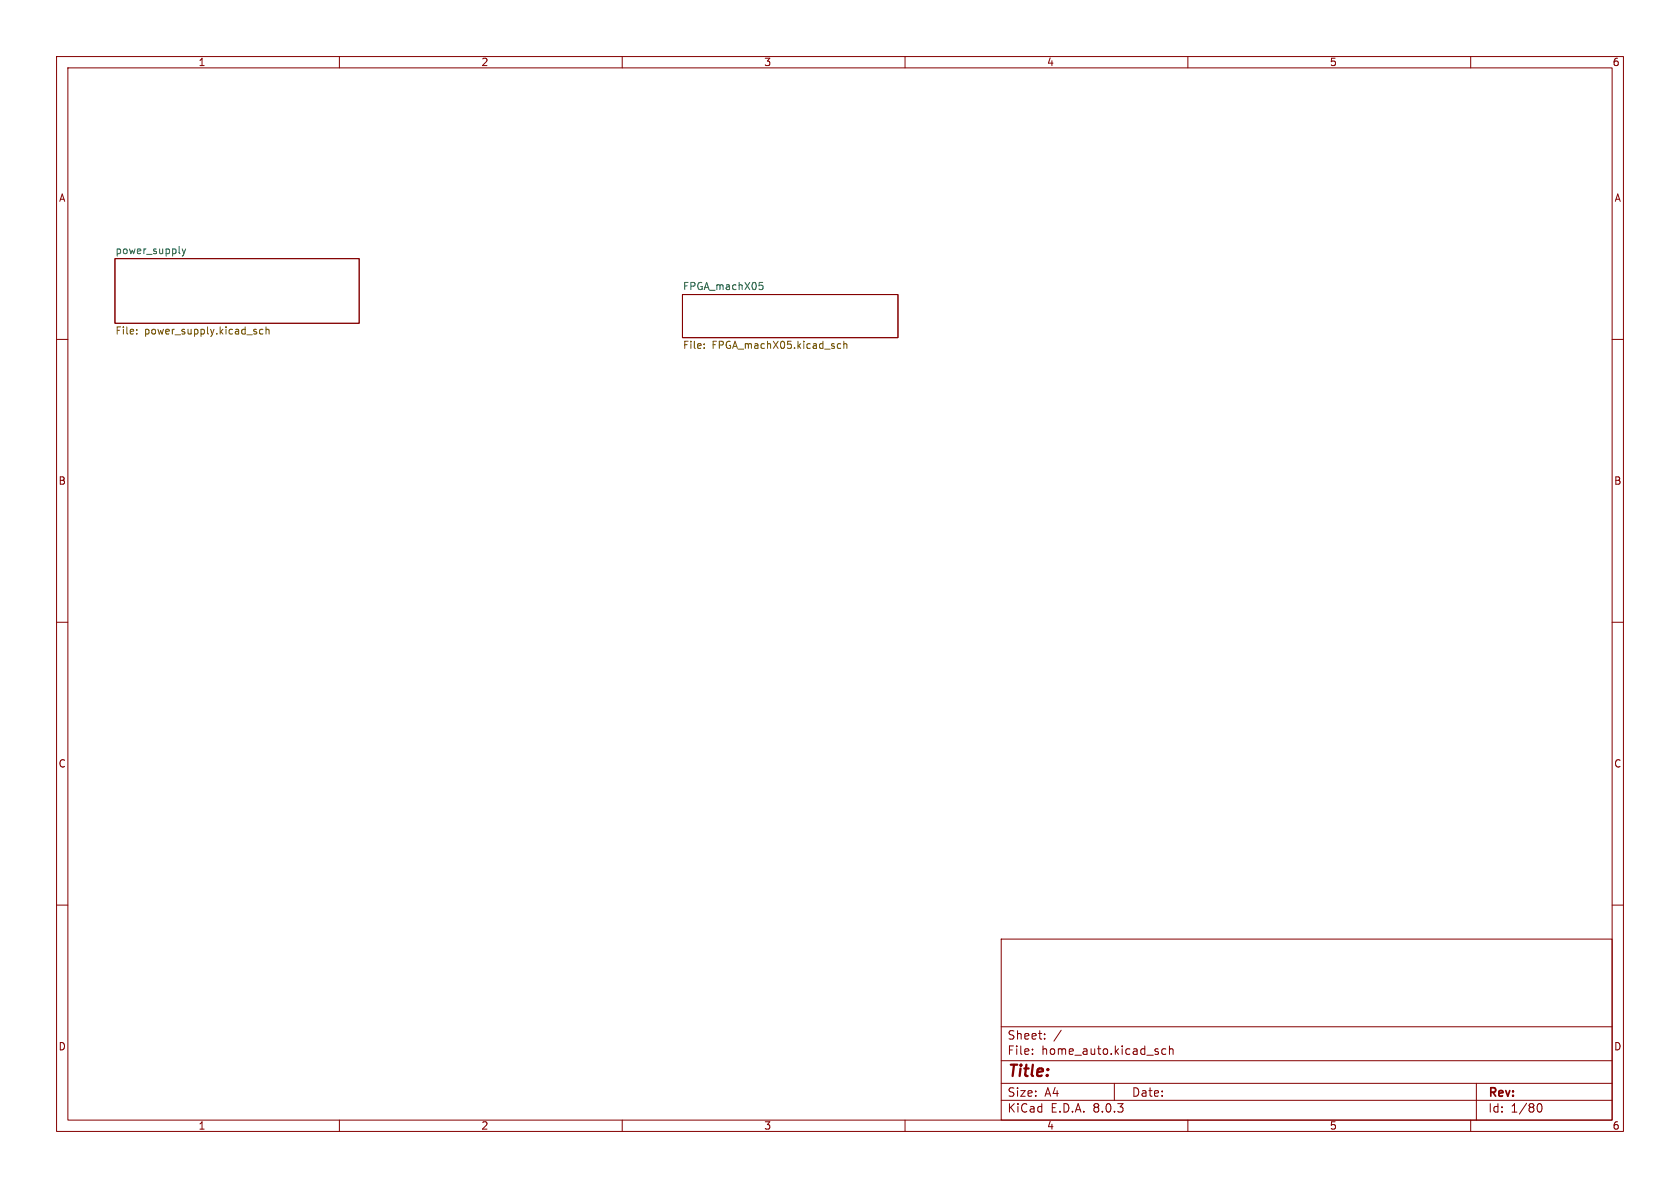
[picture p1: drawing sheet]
<svg xmlns="http://www.w3.org/2000/svg" width="297mm" height="210mm" viewBox="0 0 297 210" stroke-linecap="round" stroke-linejoin="round" font-family="sans-serif">
<g fill="none" stroke="#840000" stroke-width=".18">
<path d="M10 10h277v190h-277zM12 12h273v186h-273zM60 10v2M110 10v2M160 10v2M210 10v2M260 10v2M10 60h2M20.3 45.7h43.2v11.5h-43.2zM120.6 52.1h38.1v7.6h-38.1zM285 60h2M10 110h2"/>
<path d="M285 110h2M10 160h2M285 160h2M177 166h108v32h-108zM60 198v2M110 198v2M160 198v2M177 194.5h108M177 191.5h108M177 187.5h108M177 181.5h108M182.5 186.3v.1"/>
<path d="M182.5 185.5v.1M184.7 183.6v.1M184.7 182.8v.1M187.6 182.1l-1.3 2M197 191.5v3M206.1 185.5l-.4-.1-.3 .3v.4l.1 .2h.6M206.7 185.5l.3-.1 .3 .1 .1 .9M206.7 184.9v1.5M210 198v2M260 198v2M261 191.5v6.5M271.7 195.7l.2-.5 .2-.1a.8 .8 0 0 1 .5 .7 .8 .8 0 0 1-.5 .8l-.2-.1-.2-.5"/>
</g>
<path d="M31.7 44.8h.2M32.2 44l.3 .8M32.5 44.8l-.3 .5M32.8 44l-.3 .8M134.2 49.9h.6M134.4 50.4h.3l.2 .3-.1 .4-.4 .1" fill="none" stroke="#006464" stroke-width=".18"/>
<path d="M24.2 58.9v.2M24.2 58.3v.1M45.2 58.6l.2 .2-.2 .3M45.2 58.2l.1 .1M46.5 58.3l-.4-.1-.2 .3 .1 .5h.5M47 58.3l.2-.1 .3 .1 .1 .8M47 57.8v1.3M124.5 61.5v.1M124.5 60.8v.1M148.6 60.8h-.3l-.3 .2 .1 .5h.5M149.2 60.9l.2-.1h.3v.8M149.2 60.3v1.3" fill="none" stroke="#725600" stroke-width=".18"/>
<text font-size="2.8" fill="#840000" x="178" y="190.9">Title:</text>
<g font-size="2.1" fill="#840000">
<text x="178" y="184">Sheet:</text>
<text x="178" y="186.7">File:</text>
<text x="184.1" y="186.7">home_auto.kicad_sch</text>
<text x="178" y="196.9">KiCad</text>
<text x="178" y="194.1">Size:</text>
<text x="184.7" y="194.1">A4</text>
<text x="185.7" y="196.9">E.D.A.</text>
<text x="193.3" y="196.9">8.0.3</text>
<text x="200" y="194.1">Date:</text>
<text x="263" y="194.3">Rev:</text>
<text x="263" y="196.9">Id:</text>
<text x="267.1" y="196.9">1/80</text>
</g>
<g font-size="1.8" fill="#840000">
<text x="35" y="11.9">1</text>
<text x="85" y="11.9">2</text>
<text x="135" y="11.9">3</text>
<text x="185" y="11.9">4</text>
<text x="235" y="11.9">5</text>
<text x="285" y="11.9">6</text>
<text x="10.3" y="35.9">A</text>
<text x="285.3" y="35.9">A</text>
<text x="10.3" y="85.9">B</text>
<text x="285.3" y="85.9">B</text>
<text x="10.3" y="135.9">C</text>
<text x="285.3" y="135.9">C</text>
<text x="10.3" y="185.9">D</text>
<text x="285.3" y="185.9">D</text>
<text x="35" y="199.9">1</text>
<text x="85" y="199.9">2</text>
<text x="135" y="199.9">3</text>
<text x="185" y="199.9">4</text>
<text x="235" y="199.9">5</text>
<text x="285" y="199.9">6</text>
</g>
<g font-size="1.8" fill="#006464">
<text x="20.3" y="45">power_supply</text>
<text x="120.6" y="51.4">FPGA_machX05</text>
</g>
<g font-size="1.8" fill="#725600">
<text x="20.3" y="59.5">File:</text>
<text x="25.5" y="59.5">power_supply.kicad_sch</text>
<text x="120.6" y="62">File:</text>
<text x="125.9" y="62">FPGA_machX05.kicad_sch</text>
</g>
</svg>
